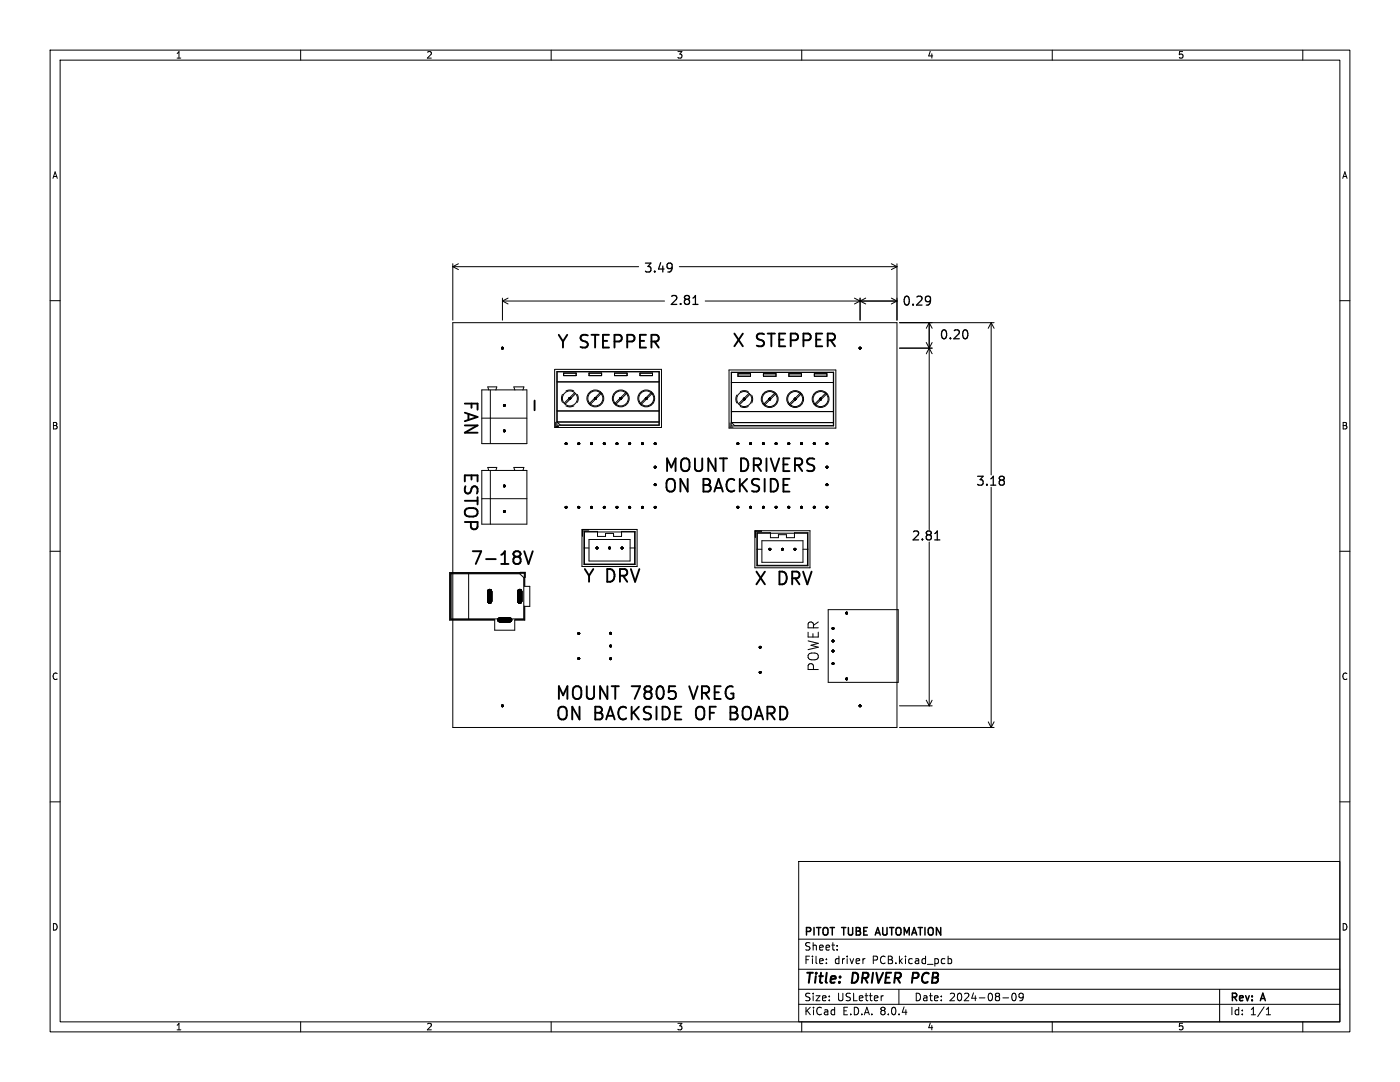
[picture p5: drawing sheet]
<svg xmlns="http://www.w3.org/2000/svg" width="279mm" height="216mm" viewBox="0 0 279 216" stroke-linecap="round" stroke-linejoin="round" font-family="sans-serif">
<g fill="none" stroke="#000" stroke-width=".2">
<path d="M10 10h259.4v195.9h-259.4zM12 12h255.4v191.9h-255.4zM60 10v2M110 10v2M160 10v2M210 10v2M260 10v2M10 60h2M90.4 52.6v11.3M90.4 53.2h37.1M90.4 53.2l1.1 .6M91.5 52.6l-1.1 .6"/>
<path d="M100.3 59.5v4.4M101.4 59.5l-1.1 .6M135.6 53.2h43.4M170.5 59.5l2.3 1.2M171.6 59.5v4.4M172.8 59.5l-2.3 1.2M177.9 59.5l1.1 .6M177.9 52.6l1.1 .6M179 52.6v11.3M179 53.2l-1.1 .6M267.4 60h2M90.4 64.4h88.6v80.8h-88.6z"/>
<path d="M96.2 77.8h9v10.7h-9zM97.3 77.2h1.8M97.4 77.2l.2 .6M97.9 77.8v10.7M99.2 77.2l-.2 .6M100.3 60.1h32.3M100.3 60.1l1.1 .6M102.6 77.2h2M102.6 77.2l.2 .6M104.6 77.2l-.2 .6M110.7 73.7h21.3v11.6h-21.3zM111.1 74.1h20.5v10.8h-20.5z"/>
<path d="M111.1 76.2h20.5M111.2 74.2h20.3v10.6h-19.7l-.6-.6zM112.2 78.7l-.1 .9 .1 .7M112.5 74.5h2.5v.5h-2.5zM112.9 78l.8-.2 .8 .2M114.7 78.4l-2.1 2.1M114.9 78.5l-2.1 2.1M115.2 78.7l.2 .7-.2 .9M117.6 74.5h2.5v.5h-2.5zM119.8 78.4l-2.1 2.1M119.9 78.2l-.1 .1M120 78.5l-2.1 2.1"/>
<path d="M120.1 78.4l-.1 .1M122.6 74.5h2.5v.5h-2.5zM124.8 78.4l-2.2 2.2M125 78.2l-.1 .1M125 78.5l-2.1 2.1M125.2 78.4l-.1 .1M127.7 74.5h2.5v.5h-2.5zM129.9 78.4l-2.1 2.1M130 78.2v.1M130.1 78.5l-2.1 2.1M130.2 78.4v.1M140.7 60.1h38.3"/>
<path d="M145.5 73.8h21.3v11.6h-21.3zM145.9 74.3h20.5v10.7h-20.5zM145.9 76.3h20.5M146 74.3h20.3v10.6h-19.7l-.6-.6zM147 78.8l-.1 .9 .1 .7M147.3 74.6h2.5v.5h-2.5zM147.7 78.1l.8-.2 .8 .2M149.5 78.5l-2.1 2.1M149.7 78.7l-2.1 2.1M150 78.8l.2 .8-.2 .8M152.4 74.6h2.5v.5h-2.5zM154.6 78.5l-2.1 2.1"/>
<path d="M154.7 78.4h-.1M154.7 78.7l-2 2.1M154.9 78.6l-.1 .1M157.4 74.6h2.5v.5h-2.5zM159.6 78.5l-2 2.1M159.8 78.4h-.1M159.8 78.7l-2.1 2.1M160 78.6l-.1 .1M162.5 74.6h2.5v.5h-2.5zM164.7 78.5l-2.1 2.1M164.8 78.4h.1M164.9 78.7l-2.1 2.1"/>
<path d="M165 78.6v.1M179 60.1l-1.1 .6M179.5 64.4h18.9M179.5 69.5h6.5M184.9 68.3l1.1 2.3M185.4 64.4v41.3M185.4 64.4l.6 1.1M185.4 64.4l-.5 1.1M186 68.3l-1.1 2.3M197.8 64.4v30.4M197.8 64.4l.6 1.1M197.8 64.4l-.6 1.1"/>
<path d="M96.2 93.9h9v10.7h-9zM96.2 99.5h9M96.2 83.4h9M97.3 93.3h1.8M97.4 93.3l.2 .6M97.9 93.9v10.7M99.2 93.3l-.2 .6M102.6 93.3h2M102.6 93.3l.2 .6M104.6 93.3l-.2 .6M110.9 84.3v.8h.6M111.1 82h20.5"/>
<path d="M111.1 84.2h20.5M114.5 81l-.7 .2-.9-.2M117.6 80.5l-.1 .1M117.8 80.7l-.1 .1M122.9 80.7l-.1 .1M127.8 80.5l-.1 .1M128 80.7l-.1 .1M145.7 84.4v.8h.6M145.9 82.1h20.5M145.9 84.3h20.5M147.7 81.1l.9 .2M149.3 81.1l-.8 .2"/>
<path d="M152.4 80.6l-.1 .1M152.6 80.8l-.1 .1M157.5 80.6l-.1 .1M157.7 80.8l-.1 .1M162.6 80.6l-.1 .1M162.8 80.8l-.1 .1M197.8 97.2v48M10 110h2M89.7 114.2h15v2.8h1v4h-1v2.7h-2v2h-4v-2h-9zM90 114.5h13.7l.8 .7v8.3h-14.5zM93.5 114.5v9M103.8 114.2h1v1"/>
<path d="M104.6 117v-2.6h-14.7v9.2h8.8M116.1 105.6h11v7.4h-11zM116.5 106h2.7v1h1.6v-.6h1.6v.6h1.6v-1h2.8v6.7h-10.3zM116.5 109.3h1M116.6 106.1h10v6.4h-10zM117.5 105.7h-1.3v1.3M117.5 107.6h8.2v4.3h-8.2zM125.7 109.3h1.1M150.7 105.9h11v7.4h-11zM151 106.3h2.8v1h1.6v-.6h1.6v.6h1.6v-1h2.7v6.6h-10.3zM151 109.6h1.1M151.2 106.4h10v6.4h-10z"/>
<path d="M152 106h-1.3v1.2M152.1 107.9h8.2v4.3h-8.2zM160.3 109.6h1M185.4 108.2v32.6M267.4 110h2M104.6 120.9v2.7h-1.9M165.3 121.7h14v14.5h-14zM184.9 139.7l.5 1.1M186 139.7l-.6 1.1M10 160h2M179.5 145.2h18.9M179.5 140.8h6.5"/>
<path d="M197.2 144l.6 1.2M198.4 144l-.6 1.2M267.4 160h2M159.4 171.9h108v32h-108zM159.4 197.4h108M159.4 193.4h108M159.4 187.4h108M164.9 192.1v.2M164.9 191.4v.1M167.1 189.4v.2M167.1 188.7v.1M172.6 191.3l-.2 .1"/>
<path d="M176.3 198.7l-.3 .1M179.4 197.4v3M189.2 191.4l.4-.1 .3 .3-.1 .6h-.6M189.2 190.8v1.5M200.1 199.1h1.2M202.1 198.3l.2-.1a.8 .8 0 0 1 .5 .7 .8 .8 0 0 1-.5 .8 1 1 0 0 1-.2-1.4zM204.2 198.8l-.3 .3h-.3l-.2-.3 .1-.5 .4-.1 .2 .1a.99 .99 0 0 1-.3 1.4h-.3M243.4 197.4v6.5M60 203.9v2M110 203.9v2M159.4 200.4h108M160 203.9v2"/>
<path d="M210 203.9v2M252.7 202.5h.9M252.7 201.4l.4-.4v1.5M260 203.9v2"/>
<circle cx="113.7" cy="79.5" r="1.5"/>
<circle cx="118.8" cy="79.5" r="1.68"/>
<circle cx="118.8" cy="79.5" r="1.5"/>
<circle cx="123.9" cy="79.5" r="1.68"/>
<circle cx="123.9" cy="79.5" r="1.5"/>
<circle cx="129" cy="79.5" r="1.68"/>
<circle cx="129" cy="79.5" r="1.5"/>
<circle cx="148.5" cy="79.6" r="1.5"/>
<circle cx="153.6" cy="79.6" r="1.68"/>
<circle cx="153.6" cy="79.6" r="1.5"/>
<circle cx="158.7" cy="79.6" r="1.68"/>
<circle cx="158.7" cy="79.6" r="1.5"/>
<circle cx="163.8" cy="79.6" r="1.68"/>
<circle cx="163.8" cy="79.6" r="1.5"/>
</g>
<path d="M182.2 194.1l-.2 2" fill="none" stroke="#000" stroke-width=".4"/>
<path d="M174.8 186.1h.7M175.2 185.1l-.5 1.5" fill="none" stroke="#000" stroke-width=".3"/>
<path d="M106.7 79.9v2M104.6 110l.9 2.5 .8-2.5M145.8 141v2.6h.9M145.8 142.2h.8" fill="none" stroke="#000" stroke-width=".38"/>
<g fill="#000" stroke="#000" stroke-width=".2">
<circle cx="100.3" cy="69.5" r=".17"/>
<circle cx="113.7" cy="79.5" r=".17"/>
<circle cx="118.8" cy="79.5" r=".17"/>
<circle cx="123.9" cy="79.5" r=".17"/>
<circle cx="129" cy="79.5" r=".17"/>
<circle cx="148.5" cy="79.6" r=".17"/>
<circle cx="153.6" cy="79.6" r=".17"/>
<circle cx="158.7" cy="79.6" r=".17"/>
<circle cx="163.8" cy="79.6" r=".17"/>
<circle cx="171.6" cy="69.5" r=".17"/>
<circle cx="100.7" cy="86" r=".17"/>
<circle cx="100.7" cy="80.9" r=".17"/>
<circle cx="100.7" cy="97" r=".17"/>
<circle cx="113" cy="88.5" r=".17"/>
<circle cx="115.5" cy="88.5" r=".17"/>
<circle cx="118.1" cy="88.5" r=".17"/>
<circle cx="120.6" cy="88.5" r=".17"/>
<circle cx="123.1" cy="88.5" r=".17"/>
<circle cx="125.7" cy="88.5" r=".17"/>
<circle cx="128.2" cy="88.5" r=".17"/>
<circle cx="130.8" cy="88.5" r=".17"/>
<circle cx="130.8" cy="96.7" r=".17"/>
<circle cx="130.8" cy="93.2" r=".17"/>
<circle cx="147.3" cy="88.5" r=".17"/>
<circle cx="149.8" cy="88.5" r=".17"/>
<circle cx="152.3" cy="88.5" r=".17"/>
<circle cx="154.9" cy="88.5" r=".17"/>
<circle cx="157.4" cy="88.5" r=".17"/>
<circle cx="160" cy="88.5" r=".17"/>
<circle cx="162.5" cy="88.5" r=".17"/>
<circle cx="165" cy="88.5" r=".17"/>
<circle cx="165" cy="93.2" r=".17"/>
<circle cx="165" cy="96.7" r=".17"/>
<circle cx="100.7" cy="102.1" r=".17"/>
<circle cx="113" cy="101.2" r=".17"/>
<circle cx="115.5" cy="101.2" r=".17"/>
<circle cx="118.1" cy="101.2" r=".17"/>
<circle cx="119.1" cy="109.3" r=".17"/>
<circle cx="120.6" cy="101.2" r=".17"/>
<circle cx="121.6" cy="109.3" r=".17"/>
<circle cx="123.1" cy="101.2" r=".17"/>
<circle cx="124.1" cy="109.3" r=".17"/>
<circle cx="125.7" cy="101.2" r=".17"/>
<circle cx="128.2" cy="101.2" r=".17"/>
<circle cx="130.8" cy="101.2" r=".17"/>
<circle cx="147.3" cy="101.2" r=".17"/>
<circle cx="149.8" cy="101.2" r=".17"/>
<circle cx="152.3" cy="101.2" r=".17"/>
<circle cx="153.7" cy="109.6" r=".17"/>
<circle cx="154.9" cy="101.2" r=".17"/>
<circle cx="156.2" cy="109.6" r=".17"/>
<circle cx="157.4" cy="101.2" r=".17"/>
<circle cx="158.7" cy="109.6" r=".17"/>
<circle cx="160" cy="101.2" r=".17"/>
<circle cx="162.5" cy="101.2" r=".17"/>
<circle cx="165" cy="101.2" r=".17"/>
<circle cx="115.5" cy="131.4" r=".17"/>
<circle cx="115.5" cy="126.4" r=".17"/>
<circle cx="121.9" cy="131.4" r=".17"/>
<circle cx="121.9" cy="128.9" r=".17"/>
<circle cx="121.9" cy="126.4" r=".17"/>
<circle cx="151.7" cy="134.2" r=".17"/>
<circle cx="151.7" cy="129.2" r=".17"/>
<circle cx="166.2" cy="127.9" r=".17"/>
<circle cx="166.2" cy="132.4" r=".17"/>
<circle cx="166.2" cy="125.4" r=".17"/>
<circle cx="166.2" cy="129.9" r=".17"/>
<circle cx="169" cy="135.5" r=".17"/>
<circle cx="169" cy="122.3" r=".17"/>
<circle cx="100.3" cy="140.8" r=".17"/>
<circle cx="171.6" cy="140.8" r=".17"/>
</g>
<path d="M97.7 118v2M103.7 118v2M99.7 123.7h2" fill="none" stroke="#000" stroke-width="1"/>
<path d="M133.8 52.5l.3 .2a1.5 1.5 0 0 1-.2 1.4M134.1 53.3l-.3 .3M138.6 59.2l.2-.2v1.7M185.4 59.1l.2 .2a1.5 1.5 0 0 1-.2 1.4M185.7 59.9l-.3 .3M138.3 60.7h1M192.9 65.9l.2 .6v.4l-.2 .6M200.1 95l.3 .4-.3 .4 .3 .3v.4l-.3 .3M186.5 107.7h1.1M186.9 106.2l.2-.2v1.7" fill="none" stroke="#000" stroke-width=".25"/>
<g font-size="3.5">
<text x="110.9" y="70">Y STEPPER</text>
<text x="145.9" y="69.8">X</text>
<text x="150.9" y="69.8">STEPPER</text>
<text x="92.1" y="79.6" transform="rotate(90 92.1 79.6)">FAN</text>
<text x="92.1" y="93.9" transform="rotate(90 92.1 93.9)">ESTOP</text>
<text x="132.3" y="94.3">MOUNT DRIVERS</text>
<text x="132.3" y="98.4">ON</text>
<text x="140.2" y="98.4">BACKSIDE</text>
<text x="93.7" y="113.2">7-18V</text>
<text x="116.2" y="116.8">Y DRV</text>
<text x="150.3" y="117.3">X</text>
<text x="155.3" y="117.3">DRV</text>
<text x="110.7" y="139.8">MOUNT 7805</text>
<text x="110.7" y="143.9">ON</text>
<text x="118.6" y="143.9">BACKSIDE</text>
<text x="138.3" y="139.8">VREG</text>
<text x="139.4" y="143.9">OF</text>
<text x="146.8" y="143.9">BOARD</text>
</g>
<g font-size="2.8">
<text x="163.7" y="134.2" transform="rotate(-90 163.7 134.2)">POWER</text>
<text x="160.4" y="196.8">Title:</text>
<text x="170.1" y="196.8">DRIVER</text>
<text x="182.9" y="196.8">PCB</text>
</g>
<g font-size="2.5">
<text x="128.3" y="54.7">3.49</text>
<text x="133.5" y="61.2">2.81</text>
<text x="179.9" y="61.3">0.29</text>
<text x="187.4" y="68.1">0.20</text>
<text x="194.6" y="97.3">3.18</text>
<text x="181.8" y="108.2">2.81</text>
</g>
<g font-size="2.1">
<text x="160.4" y="189.9">Sheet:</text>
<text x="160.4" y="187.1">PITOT</text>
<text x="168.2" y="187.1">TUBE</text>
<text x="175.5" y="187.1">AUTOMATION</text>
<text x="160.4" y="192.6">File:</text>
<text x="166.5" y="192.6">driver</text>
<text x="174.1" y="192.6">PCB.kicad_pcb</text>
<text x="160.4" y="202.8">KiCad</text>
<text x="160.4" y="200">Size:</text>
<text x="167" y="200">USLetter</text>
<text x="168.1" y="202.8">E.D.A.</text>
<text x="175.7" y="202.8">8.0.4</text>
<text x="182.4" y="200">Date:</text>
<text x="189.4" y="200">2024-08-09</text>
<text x="245.4" y="200.2">Rev:</text>
<text x="245.4" y="202.8">Id:</text>
<text x="249.5" y="202.8">1/1</text>
<text x="251.8" y="200.2">A</text>
</g>
<g font-size="1.8">
<text x="35" y="11.9">1</text>
<text x="85" y="11.9">2</text>
<text x="135" y="11.9">3</text>
<text x="185" y="11.9">4</text>
<text x="235" y="11.9">5</text>
<text x="10.3" y="35.9">A</text>
<text x="267.7" y="35.9">A</text>
<text x="10.3" y="85.9">B</text>
<text x="267.7" y="85.9">B</text>
<text x="10.3" y="135.9">C</text>
<text x="267.7" y="135.9">C</text>
<text x="10.3" y="185.9">D</text>
<text x="267.7" y="185.9">D</text>
<text x="35" y="205.8">1</text>
<text x="85" y="205.8">2</text>
<text x="135" y="205.8">3</text>
<text x="185" y="205.8">4</text>
<text x="235" y="205.8">5</text>
</g>
</svg>
